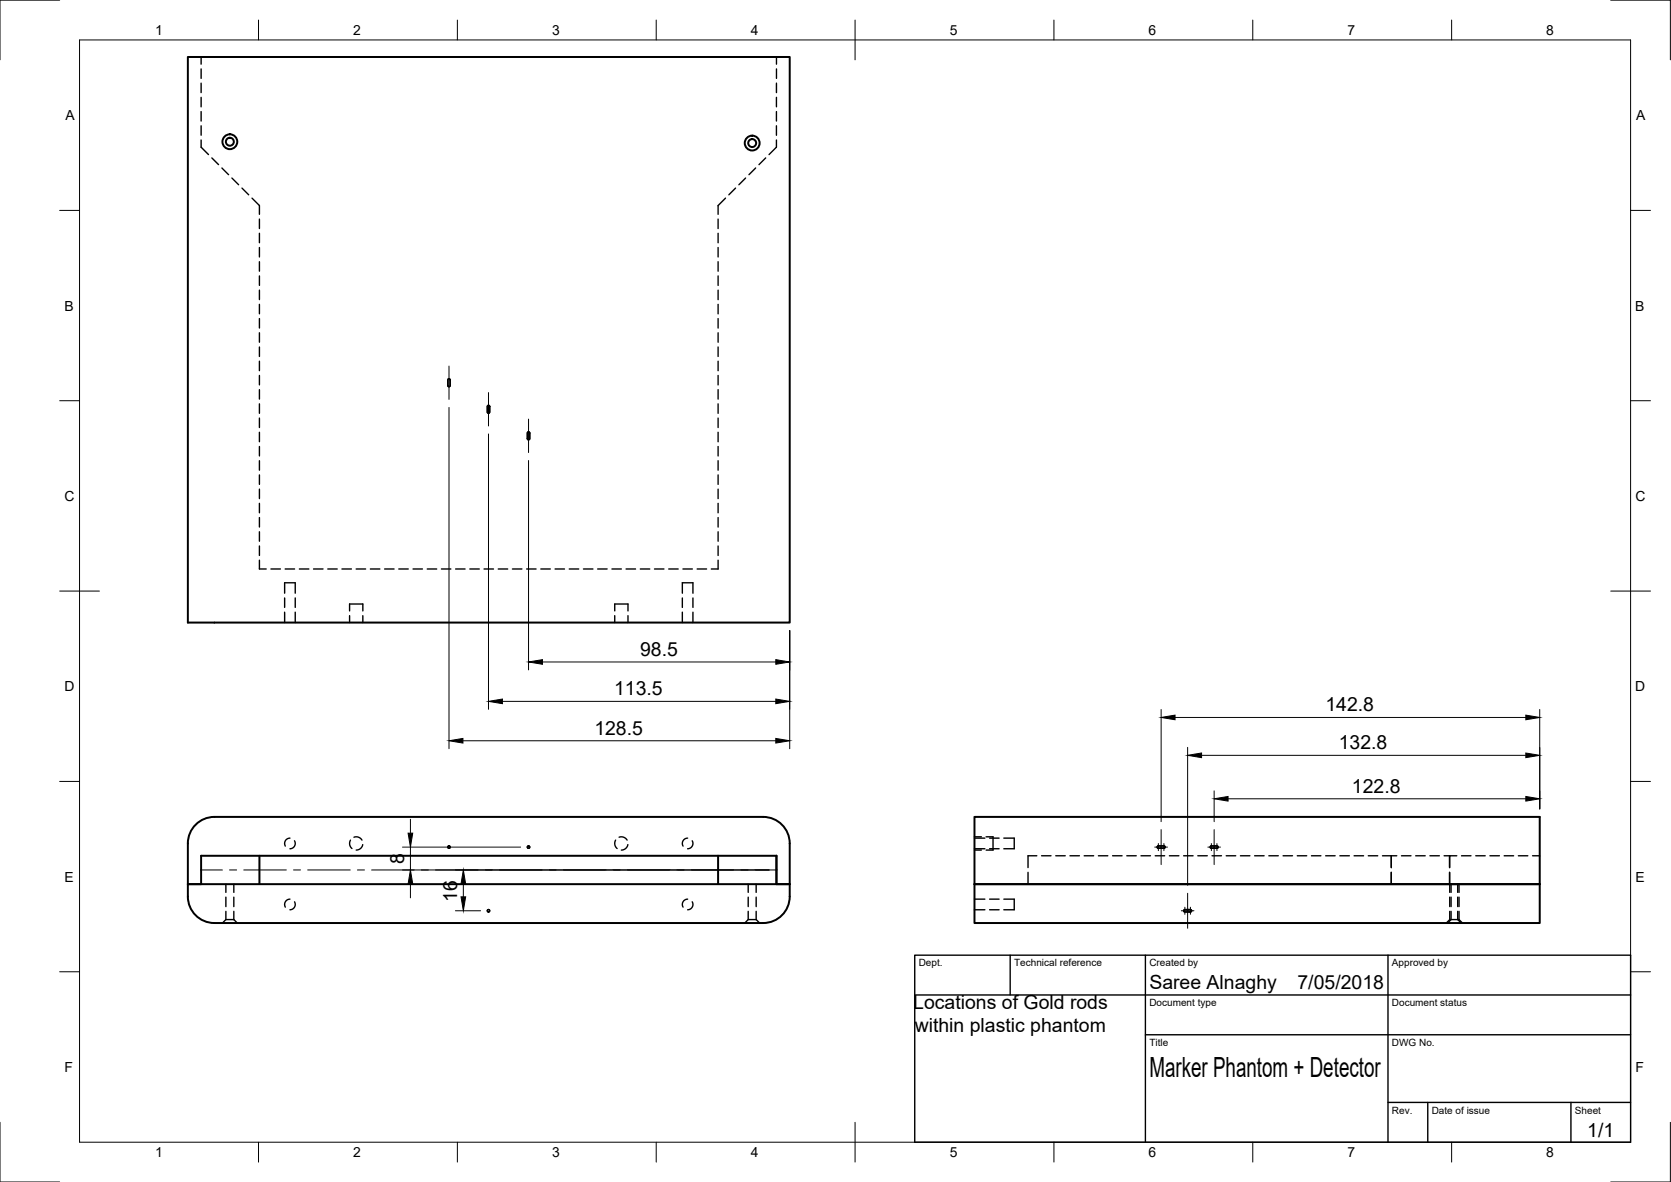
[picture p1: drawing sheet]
<svg xmlns="http://www.w3.org/2000/svg" width="420mm" height="297mm" viewBox="0 0 420 297" stroke-linecap="round" stroke-linejoin="round" font-family="sans-serif">
<!-- layer: Hidden -->
<g fill="none" stroke="#000" stroke-width=".35">
<path d="M50.6 14.3v1.8M50.6 17.3v2.4M195.2 17.3v2.4M195.2 14.3v1.8M50.6 20.9v2.4M50.6 24.5v2.3M50.6 28v2.4M50.6 31.6v2.4M50.6 35.2v1.8l1.8 1.8M53.3 39.7l1.7 1.7M192.5 39.7l-1.7 1.7M195.2 35.2v1.8l-1.8 1.8"/>
<path d="M195.2 31.6v2.4M195.2 28v2.4M195.2 24.5v2.3M195.2 20.9v2.4M55.8 42.2l1.7 1.7M58.3 44.7l1.7 1.7M60.8 47.3l1.7 1.6M63.4 49.8l1.8 1.8v2.3M65.2 55.1v2.3M65.2 58.6v2.4M180.6 55.1v2.3M180.6 58.6v2.4"/>
<path d="M182.4 49.8l-1.8 1.9v2.2M184.9 47.3l-1.6 1.7M187.5 44.7l-1.7 1.7M190 42.2l-1.7 1.7M65.2 62.2v2.4M65.2 65.8v2.3M65.2 69.3v2.4M65.2 72.9v2.4M65.2 76.5v2.4M180.6 62.2v2.4M180.6 65.8v2.4M180.6 69.3v2.4"/>
<path d="M180.6 72.9v2.4M180.6 76.5v2.4M65.2 80.1v2.3M65.2 83.6v2.4M65.2 87.2v2.4M65.2 90.8v2.4M65.2 94.3v2.4M65.2 97.9v2.4M112.7 95.3l.3-.1 .2 .3v1.4l-.3 .3-.3-.3zM180.6 80.1v2.3M180.6 83.6v2.4M180.6 87.2v2.4"/>
<path d="M180.6 90.8v2.4M180.6 94.3v2.4M180.6 97.9v2.4M65.2 101.5v2.4M65.2 105.1v2.3M65.2 108.6v2.4M65.2 112.2v2.4M65.2 115.8v2.4M65.2 119.3v2.4M122.6 101.9h.3l.2 .2v1.5l-.2 .3-.4-.3zM132.7 108.6l.3-.1 .2 .3v1.5l-.3 .2-.3-.3zM180.6 101.5v2.4"/>
<path d="M180.6 105.1v2.3M180.6 108.6v2.4M180.6 112.2v2.4M180.6 115.8v2.4M180.6 119.3v2.4M65.2 122.9v2.4M65.2 126.5v2.4M65.2 130.1v2.3M65.2 133.6v2.4M65.2 137.2v2.4M180.6 122.9v2.4M180.6 126.5v2.4"/>
<path d="M180.6 130.1v2.3M180.6 133.6v2.4M180.6 137.2v2.4M65.2 140.8v2.2h1.7M68.1 143h2.4M71.6 149.1v-2.6h2.6v2.6M71.6 150.3v2.3M71.6 153.8v2.7M71.7 143h2.4M74.2 150.3v2.3M74.2 153.8v2.7M75.3 143h2.4"/>
<path d="M78.8 143h2.4M82.4 143h2.4M86 143h2.4M87.9 153.5v-1.7h3.3v1.7M87.9 154.7v1.8M89.6 143h2.3M91.2 154.7v1.8M93.1 143h2.4M96.7 143h2.4M100.3 143h2.4M103.8 143h2.4M107.4 143h2.4"/>
<path d="M111 143h2.4M114.6 143h2.3M118.1 143h2.4M121.7 143h2.4M125.3 143h2.4M128.8 143h2.4M132.4 143h2.4M136 143h2.4M139.6 143h2.3M143.1 143h2.4M146.7 143h2.4M150.3 143h2.4"/>
<path d="M153.9 143h2.3M154.6 153.5v-1.7h3.3v1.7M154.6 154.7v1.8M157.4 143h2.4M157.9 154.7v1.8M161 143h2.4M164.6 143h2.3M168.1 143h2.4M171.6 149.1v-2.6h2.6v2.6M171.6 150.3v2.3M171.6 153.8v2.7M171.7 143h2.4"/>
<path d="M174.2 150.3v2.3M174.2 153.8v2.7M175.3 143h2.4M180.6 140.8v2.2h-1.7M72.9 210.6l-.7 .2-.5 .5-.1 .7 .1 .6M74.1 211.3l.1 .7-.1 .6-.5 .5-.7 .2M88.1 211.1l-.2 1.1 .6 1M89 210.4h1.1l.9 .7M91.2 212.2l-.6 1-1 .4M154.8 211.1l-.2 1.1 .6 1M155.7 210.4h1.1l.9 .7M157.9 212.2l-.6 1-1.1 .4"/>
<path d="M172.9 210.6l-.7 .2-.5 .5-.1 .7 .1 .6M174.1 211.3l.1 .7-.1 .6-.5 .5-.7 .2M245 210.3h1.8M245 213.6h1.8M245 210.6h2.6M245 213.3h2.6M247.9 210.3h1.8v3.3h-1.8M248.8 210.6h2.4M248.8 213.3h2.4M252.4 210.6h2.6v2.7h-2.6M258.5 219.2v3M260.7 215.1h-2.2v2.9"/>
<path d="M261.9 215.1h2.4M265.5 215.1h2.3M269 215.1h2.4M272.6 215.1h2.4M276.2 215.1h2.4M279.7 215.1h2.4M283.3 215.1h2.4M286.9 215.1h2.4M290.5 215.1h2.3M291 212.7l1.7-.1 .3 .3-.3 .3h-1.5l-.2-.2zM294 215.1h2.4M297.6 215.1h2.4"/>
<path d="M301.2 215.1h2.4M304.4 212.7l1.6-.1 .3 .3-.3 .3h-1.4l-.3-.2zM304.8 215.1h2.3M308.3 215.1h2.4M311.9 215.1h2.4M315.5 215.1h2.3M319 215.1h2.4M322.6 215.1h2.4M326.2 215.1h2.4M329.8 215.1h2.3M333.3 215.1h2.4M336.9 215.1h2.4"/>
<path d="M340.5 215.1h2.4M344 215.1h2.4M347.6 215.1h3.6M349.8 215.1v2.9M349.8 219.2v3M352.4 215.1h2.4M356 215.1h2.3M359.5 215.1h2.4M363.1 215.1h1.4v2.9v-2.9h1.8M364.5 219.2v3M367.5 215.1h2.4M371.1 215.1h2.3"/>
<path d="M374.6 215.1h2.4M378.2 215.1h2.4M381.8 215.1h2.4M385.3 215.1h1.9M56.8 231.1h2M56.8 229v2.1l-.9 .9M56.8 222.2v2.1M56.8 225.5v2.3M58.8 231.1l.9 .9M58.8 222.2v2.1M58.8 225.5v2.3M58.8 229v2.1"/>
<path d="M72.9 226l-.7 .1-.5 .5-.1 .7 .1 .7M74.1 226.6l.1 .7-.1 .7-.5 .4-.7 .2M172.9 226l-.7 .1-.5 .5-.1 .7 .1 .7M174.1 226.6l.1 .7-.1 .7-.5 .4-.7 .2M188.1 231.1h2M188.1 229v2.1l-.8 .9M188.1 222.2v2.1M188.1 225.5v2.3M190.1 231.1l.9 .9M190.1 222.2v2.1M190.1 225.5v2.3M190.1 229v2.1"/>
<path d="M245 226h2.6M245 228.6h2.6M248.8 226h2.4M248.8 228.6h2.4M252.4 226h2.6v2.6h-2.6M297.7 228.7l1.6-.1 .3 .3-.2 .3h-1.5l-.3-.2zM364.5 231.1h2.4M364.5 229v2.1l-.8 .9M364.5 222.2v2.1M364.5 225.5v2.3M364.9 229v2.1l-.9 .9M364.9 222.2v2.1"/>
<path d="M364.9 225.5v2.3M366.5 229v2.1l.9 .9M366.5 222.2v2.1M366.5 225.5v2.3M366.9 231.1l.8 .9M366.9 222.2v2.1M366.9 225.5v2.3M366.9 229v2.1"/>
<circle cx="112.9" cy="212.9" r=".3"/>
<circle cx="132.9" cy="212.9" r=".3"/>
<circle cx="122.8" cy="228.9" r=".3"/>
</g>
<!-- layer: Visible -->
<g fill="none" stroke="#000" stroke-width=".5">
<path d="M47.2 14.3h151.4v142.2h-151.4zM49.5 206.9a6.6 6.6 0 0 1 4.4-1.6h138a6.7 6.7 0 0 1 6.7 6.7v13.3a6.7 6.7 0 0 1-6.7 6.7h-138a6.7 6.7 0 0 1-6.7-6.7v-13.3a6.7 6.7 0 0 1 2.3-5.1zM65.2 215.1v7.1M180.6 215.1v7.1M47.2 222.2h151.4M50.6 222.2v-7.1h144.6v7.1M245 222.2v9.8h142.2v-9.8M245 222.2v-16.9h142.2v16.9M245 222.2h142.2"/>
<circle cx="57.8" cy="35.6" r="1"/>
<circle cx="57.8" cy="35.6" r="1.87"/>
<circle cx="189.1" cy="36" r="1"/>
<circle cx="189.1" cy="36" r="1.87"/>
</g>
<!-- layer: Border -->
<g fill="none" stroke="#000" stroke-width=".25">
<path d="M15 0h-15v15M20 10h390v277h-390zM65 5v5M115 5v5M165 5v5M215 5v10M265 5v5M315 5v5M365 5v5M405 0h15v15M15 52.9h5M410 52.9h5"/>
<path d="M15 100.7h5M410 100.7h5M15 148.5h10M405 148.5h10M15 196.4h5M410 196.4h5M15 244.2h5M410 244.2h5M0 282v15h15M65 287v5M115 287v5M165 287v5"/>
<path d="M215 282v10M265 287v5M315 287v5M365 287v5M420 282v15h-15"/>
</g>
<!-- layer: TitleBlock -->
<path d="M230 240h180v47h-180zM230 250h180M254 240v10M288 240v47M349 240v47M288 260h122M349 277h61M359 277v10M395 277v10" fill="none" stroke="#000" stroke-width=".35"/>
<!-- layer: Center Lines -->
<g fill="none" stroke="#000" stroke-width=".25">
<path d="M112.9 92v8.4M122.8 98.7v8.4M132.9 105.3v8.4M50.4 218.6h5.5M57.7 218.6h1.8M61.3 218.6h10.7M73.8 218.6h1.8M77.4 218.6h10.7M89.9 218.6h1.7M93.4 218.6h10.7M105.9 218.6h1.8M109.5 218.6h10.7"/>
<path d="M122 218.6h1.8M125.6 218.6h10.7M138.1 218.6h1.8M141.7 218.6h10.7M154.2 218.6h1.7M157.7 218.6h10.7M170.2 218.6h1.8M173.8 218.6h10.7M186.3 218.6h1.8M189.9 218.6h5.5M290.4 212.9h3.1M291.3 212v1.8"/>
<path d="M292 208.5v8.8M292.7 212v1.8M303.7 212.9h3.2M304.6 212v1.8M305.3 208.5v8.8M306 212v1.8M297 228.9h3.2M297.9 228v1.8M298.6 224.5v8.8M299.3 228v1.8"/>
</g>
<!-- layer: Dimensions -->
<g fill="none" stroke="#000" stroke-width=".25">
<path d="M112.9 102.4v85.8M122.8 109.1v69.2M132.9 115.7v52.7M198.6 158.5v29.7M126.3 176.3h68.8M136.4 166.4h58.7M292 178.3v28.2M387.2 178.3v25M116.4 186.2h78.7M295.5 180.3h88.2M298.6 187.8v34.7M302.1 189.8h81.6"/>
<path d="M305.3 198.7v7.8M101.2 218.6h92.2M101.2 212.9h29.7M103.2 205.9v3.5M103.2 212.9v5.7M308.8 200.7h74.9M103.2 222.1v3.5M114.5 228.9h6.3M116.5 222.1v3.3"/>
</g>
<g fill="#000" stroke="#000" stroke-width=".25">
<path d="M122.8 176.3l3.5-.6v1.1zM132.9 166.4l3.5-.6v1.1zM195.1 165.8l3.5 .6-3.5 .5zM195.1 175.7l3.5 .6-3.5 .5zM292 180.3l3.5-.6v1.2zM383.7 179.7l3.5 .6-3.5 .6zM112.9 186.2l3.5-.6v1.1zM195.1 185.6l3.5 .6-3.5 .5zM298.6 189.8l3.5-.6v1.2zM383.7 189.2l3.5 .6-3.5 .6zM102.6 209.4h1.2l-.6 3.5zM305.3 200.7l3.5-.5v1.1z"/>
<path d="M383.7 200.2l3.5 .5-3.5 .6zM103.2 218.6l.6 3.5h-1.2zM116.5 218.6l.6 3.5h-1.2zM115.9 225.4h1.2l-.6 3.5z"/>
</g>
<text font-size="7" x="289" y="270.5">Marker Phantom + Detector</text>
<g font-size="4.9">
<text x="161" y="164.8">98.5</text>
<text x="154.4" y="174.7">113.5</text>
<text x="333.3" y="178.7">142.8</text>
<text x="149.4" y="184.6">128.5</text>
<text x="336.6" y="188.3">132.8</text>
<text x="339.9" y="199.2">122.8</text>
<text x="101.6" y="217.1" transform="rotate(-90 101.6 217.1)">8</text>
<text x="114.9" y="226.6" transform="rotate(-90 114.9 226.6)">16</text>
<text x="289" y="248.5">Saree Alnaghy</text>
<text x="326.2" y="248.5">7/05/2018</text>
<text x="229.6" y="253.6">Locations of Gold rods</text>
<text x="230" y="259.4">within plastic phantom</text>
<text x="399.1" y="285.7">1/1</text>
</g>
<g font-size="3.5">
<text x="39" y="8.8">1</text>
<text x="88.8" y="8.8">2</text>
<text x="138.8" y="8.8">3</text>
<text x="188.7" y="8.8">4</text>
<text x="238.8" y="8.8">5</text>
<text x="288.7" y="8.8">6</text>
<text x="338.8" y="8.8">7</text>
<text x="388.8" y="8.8">8</text>
<text x="16.4" y="30.2">A</text>
<text x="411.4" y="30.2">A</text>
<text x="16.2" y="78">B</text>
<text x="411.2" y="78">B</text>
<text x="16.2" y="125.9">C</text>
<text x="411.2" y="125.9">C</text>
<text x="16.2" y="173.7">D</text>
<text x="411.2" y="173.7">D</text>
<text x="16.2" y="221.5">E</text>
<text x="411.2" y="221.5">E</text>
<text x="16.2" y="269.4">F</text>
<text x="411.2" y="269.4">F</text>
<text x="39" y="290.8">1</text>
<text x="88.8" y="290.8">2</text>
<text x="138.8" y="290.8">3</text>
<text x="188.7" y="290.8">4</text>
<text x="238.8" y="290.8">5</text>
<text x="288.7" y="290.8">6</text>
<text x="338.8" y="290.8">7</text>
<text x="388.8" y="290.8">8</text>
</g>
<g font-size="2.5">
<text x="231" y="242.8">Dept.</text>
<text x="255" y="242.8">Technical reference</text>
<text x="289" y="242.8">Created by</text>
<text x="350" y="242.8">Approved by</text>
<text x="289" y="252.8">Document type</text>
<text x="350" y="252.8">Document status</text>
<text x="289" y="262.8">Title</text>
<text x="350" y="262.8">DWG No.</text>
<text x="350" y="279.8">Rev.</text>
<text x="360" y="279.8">Date of issue</text>
<text x="396" y="279.8">Sheet</text>
</g>
</svg>
